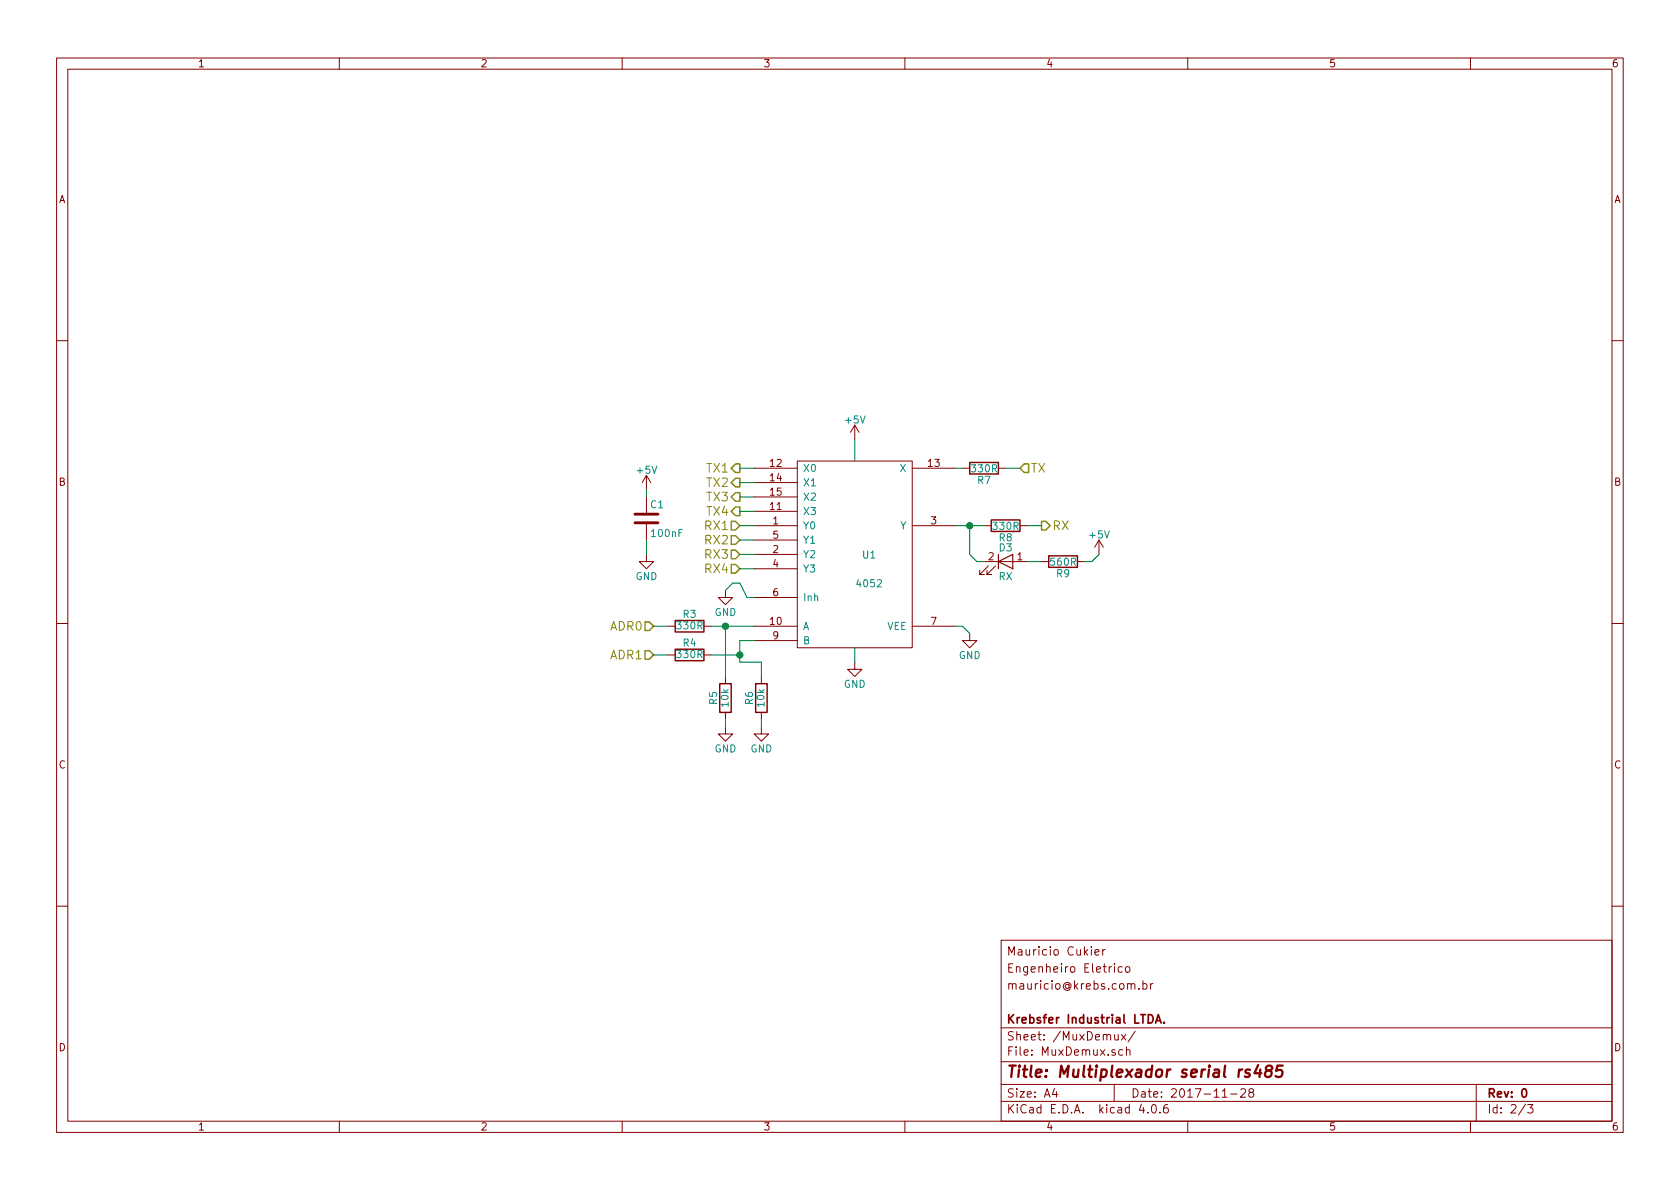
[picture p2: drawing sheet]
EESchema Schematic File Version 2
LIBS:power
LIBS:device
LIBS:transistors
LIBS:conn
LIBS:linear
LIBS:regul
LIBS:74xx
LIBS:cmos4000
LIBS:adc-dac
LIBS:memory
LIBS:xilinx
LIBS:microcontrollers
LIBS:dsp
LIBS:microchip
LIBS:analog_switches
LIBS:motorola
LIBS:texas
LIBS:intel
LIBS:audio
LIBS:interface
LIBS:digital-audio
LIBS:philips
LIBS:display
LIBS:cypress
LIBS:siliconi
LIBS:opto
LIBS:atmel
LIBS:contrib
LIBS:valves
LIBS:arduino_shieldsNCL
LIBS:m_led
LIBS:MultiplexadorSerial-cache
EELAYER 25 0
EELAYER END
$Descr A4 11693 8268
encoding utf-8
Sheet 3 3
Title "Multiplexador serial rs485"
Date "2017-11-28"
Rev "0"
Comp "Krebsfer Industrial LTDA."
Comment1 ""
Comment2 "mauricio@krebs.com.br"
Comment3 "Engenheiro Eletrico"
Comment4 "Mauricio Cukier"
$EndDescr
$Comp
L 4052 U1
U 1 1
P 5950 3850
F 0 "U1" H 6050 3850 50  0000 C CNN
F 1 "4052" H 6050 3650 50  0000 C CNN
F 2 "w_smd_dil:so-16" H 5950 3850 60  0001 C CNN
F 3 "" H 5950 3850 60  0001 C CNN
	1    5950 3850
	1    0    0    -1  
$EndComp
$Comp
L C C1
U 1 1
P 4500 3600
F 0 "C1" H 4525 3700 50  0000 L CNN
F 1 "100nF" H 4525 3500 50  0000 L CNN
F 2 "w_smd_cap:c_0805" H 4538 3450 50  0001 C CNN
F 3 "" H 4500 3600 50  0001 C CNN
	1    4500 3600
	1    0    0    -1  
$EndComp
$Comp
L GND #PWR08
U 1 1
P 4500 3850
F 0 "#PWR08" H 4500 3600 50  0001 C CNN
F 1 "GND" H 4500 3700 50  0000 C CNN
F 2 "" H 4500 3850 50  0001 C CNN
F 3 "" H 4500 3850 50  0001 C CNN
	1    4500 3850
	1    0    0    -1  
$EndComp
$Comp
L GND #PWR09
U 1 1
P 5950 4600
F 0 "#PWR09" H 5950 4350 50  0001 C CNN
F 1 "GND" H 5950 4450 50  0000 C CNN
F 2 "" H 5950 4600 50  0001 C CNN
F 3 "" H 5950 4600 50  0001 C CNN
	1    5950 4600
	1    0    0    -1  
$EndComp
$Comp
L R R7
U 1 1
P 6850 3250
F 0 "R7" V 6930 3250 50  0000 C CNN
F 1 "330R" V 6850 3250 50  0000 C CNN
F 2 "w_smd_resistors:r_0805" V 6780 3250 50  0001 C CNN
F 3 "" H 6850 3250 50  0001 C CNN
	1    6850 3250
	0    1    1    0   
$EndComp
$Comp
L R R8
U 1 1
P 7000 3650
F 0 "R8" V 7080 3650 50  0000 C CNN
F 1 "330R" V 7000 3650 50  0000 C CNN
F 2 "w_smd_resistors:r_0805" V 6930 3650 50  0001 C CNN
F 3 "" H 7000 3650 50  0001 C CNN
	1    7000 3650
	0    1    1    0   
$EndComp
$Comp
L R R4
U 1 1
P 4800 4550
F 0 "R4" V 4880 4550 50  0000 C CNN
F 1 "330R" V 4800 4550 50  0000 C CNN
F 2 "w_smd_resistors:r_0805" V 4730 4550 50  0001 C CNN
F 3 "" H 4800 4550 50  0001 C CNN
	1    4800 4550
	0    -1   -1   0   
$EndComp
$Comp
L R R3
U 1 1
P 4800 4350
F 0 "R3" V 4880 4350 50  0000 C CNN
F 1 "330R" V 4800 4350 50  0000 C CNN
F 2 "w_smd_resistors:r_0805" V 4730 4350 50  0001 C CNN
F 3 "" H 4800 4350 50  0001 C CNN
	1    4800 4350
	0    -1   -1   0   
$EndComp
$Comp
L M_LED D3
U 1 1
P 7000 3900
F 0 "D3" H 7000 4000 50  0000 C CNN
F 1 "RX" H 7000 3800 50  0000 C CNN
F 2 "w_smd_leds:Led_0805" H 7000 3900 50  0001 C CNN
F 3 "" H 7000 3900 50  0001 C CNN
	1    7000 3900
	1    0    0    -1  
$EndComp
$Comp
L R R9
U 1 1
P 7400 3900
F 0 "R9" V 7480 3900 50  0000 C CNN
F 1 "560R" V 7400 3900 50  0000 C CNN
F 2 "w_smd_resistors:r_0805" V 7330 3900 50  0001 C CNN
F 3 "" H 7400 3900 50  0001 C CNN
	1    7400 3900
	0    1    1    0   
$EndComp
$Comp
L GND #PWR010
U 1 1
P 5050 4100
F 0 "#PWR010" H 5050 3850 50  0001 C CNN
F 1 "GND" H 5050 3950 50  0000 C CNN
F 2 "" H 5050 4100 50  0001 C CNN
F 3 "" H 5050 4100 50  0001 C CNN
	1    5050 4100
	1    0    0    -1  
$EndComp
$Comp
L R R6
U 1 1
P 5300 4850
F 0 "R6" V 5380 4850 50  0000 C CNN
F 1 "10k" V 5300 4850 50  0000 C CNN
F 2 "w_smd_resistors:r_0805" V 5230 4850 50  0001 C CNN
F 3 "" H 5300 4850 50  0001 C CNN
	1    5300 4850
	-1   0    0    1   
$EndComp
$Comp
L +5V #PWR011
U 1 1
P 5950 3050
F 0 "#PWR011" H 5950 2900 50  0001 C CNN
F 1 "+5V" H 5950 3190 50  0000 C CNN
F 2 "" H 5950 3050 50  0001 C CNN
F 3 "" H 5950 3050 50  0001 C CNN
	1    5950 3050
	1    0    0    -1  
$EndComp
$Comp
L +5V #PWR012
U 1 1
P 4500 3400
F 0 "#PWR012" H 4500 3250 50  0001 C CNN
F 1 "+5V" H 4500 3540 50  0000 C CNN
F 2 "" H 4500 3400 50  0001 C CNN
F 3 "" H 4500 3400 50  0001 C CNN
	1    4500 3400
	1    0    0    -1  
$EndComp
$Comp
L GND #PWR013
U 1 1
P 6750 4400
F 0 "#PWR013" H 6750 4150 50  0001 C CNN
F 1 "GND" H 6750 4250 50  0000 C CNN
F 2 "" H 6750 4400 50  0001 C CNN
F 3 "" H 6750 4400 50  0001 C CNN
	1    6750 4400
	1    0    0    -1  
$EndComp
$Comp
L +5V #PWR014
U 1 1
P 7650 3850
F 0 "#PWR014" H 7650 3700 50  0001 C CNN
F 1 "+5V" H 7650 3990 50  0000 C CNN
F 2 "" H 7650 3850 50  0001 C CNN
F 3 "" H 7650 3850 50  0001 C CNN
	1    7650 3850
	1    0    0    -1  
$EndComp
$Comp
L R R5
U 1 1
P 5050 4850
F 0 "R5" V 5130 4850 50  0000 C CNN
F 1 "10k" V 5050 4850 50  0000 C CNN
F 2 "w_smd_resistors:r_0805" V 4980 4850 50  0001 C CNN
F 3 "" H 5050 4850 50  0001 C CNN
	1    5050 4850
	-1   0    0    1   
$EndComp
$Comp
L GND #PWR015
U 1 1
P 5300 5050
F 0 "#PWR015" H 5300 4800 50  0001 C CNN
F 1 "GND" H 5300 4900 50  0000 C CNN
F 2 "" H 5300 5050 50  0001 C CNN
F 3 "" H 5300 5050 50  0001 C CNN
	1    5300 5050
	1    0    0    -1  
$EndComp
$Comp
L GND #PWR016
U 1 1
P 5050 5050
F 0 "#PWR016" H 5050 4800 50  0001 C CNN
F 1 "GND" H 5050 4900 50  0000 C CNN
F 2 "" H 5050 5050 50  0001 C CNN
F 3 "" H 5050 5050 50  0001 C CNN
	1    5050 5050
	1    0    0    -1  
$EndComp
Text HLabel 5150 3250 0    60   Output ~ 0
TX1
Text HLabel 5150 3350 0    60   Output ~ 0
TX2
Text HLabel 5150 3450 0    60   Output ~ 0
TX3
Text HLabel 5150 3550 0    60   Output ~ 0
TX4
Text HLabel 5150 3650 0    60   Input ~ 0
RX1
Text HLabel 5150 3750 0    60   Input ~ 0
RX2
Text HLabel 5150 3850 0    60   Input ~ 0
RX3
Text HLabel 5150 3950 0    60   Input ~ 0
RX4
Text HLabel 7250 3650 2    60   Output ~ 0
RX
Text HLabel 7100 3250 2    60   Input ~ 0
TX
Text HLabel 4550 4350 0    60   Input ~ 0
ADR0
Text HLabel 4550 4550 0    60   Input ~ 0
ADR1
Wire Wire Line
	5950 4500 5950 4600
Wire Wire Line
	7150 3900 7250 3900
Wire Wire Line
	6700 3250 6650 3250
Wire Wire Line
	4500 3850 4500 3750
Wire Wire Line
	4500 3400 4500 3450
Wire Wire Line
	5950 3050 5950 3200
Wire Wire Line
	6750 4400 6700 4350
Wire Wire Line
	6700 4350 6650 4350
Wire Wire Line
	6650 3650 6850 3650
Wire Wire Line
	7100 3250 7000 3250
Wire Wire Line
	7250 3650 7150 3650
Connection ~ 6750 3650
Wire Wire Line
	7650 3850 7600 3900
Wire Wire Line
	7600 3900 7550 3900
Wire Wire Line
	4950 4350 5250 4350
Wire Wire Line
	4950 4550 5150 4550
Wire Wire Line
	5150 4450 5150 4600
Wire Wire Line
	5150 4450 5250 4450
Wire Wire Line
	5050 5050 5050 5000
Wire Wire Line
	5300 5050 5300 5000
Wire Wire Line
	5300 4700 5300 4600
Wire Wire Line
	5300 4600 5150 4600
Connection ~ 5150 4550
Wire Wire Line
	4650 4350 4550 4350
Wire Wire Line
	4650 4550 4550 4550
Wire Wire Line
	5250 4150 5200 4150
Wire Wire Line
	5200 4150 5150 4050
Wire Wire Line
	5150 4050 5100 4050
Wire Wire Line
	5100 4050 5050 4100
Wire Wire Line
	5150 3250 5250 3250
Wire Wire Line
	5150 3350 5250 3350
Wire Wire Line
	5150 3450 5250 3450
Wire Wire Line
	5150 3550 5250 3550
Wire Wire Line
	5150 3650 5250 3650
Wire Wire Line
	5150 3750 5250 3750
Wire Wire Line
	5150 3850 5250 3850
Wire Wire Line
	5150 3950 5250 3950
Wire Wire Line
	6750 3650 6750 3850
Wire Wire Line
	6750 3850 6800 3900
Wire Wire Line
	6800 3900 6850 3900
Wire Wire Line
	5050 4700 5050 4350
Connection ~ 5050 4350
$EndSCHEMATC
